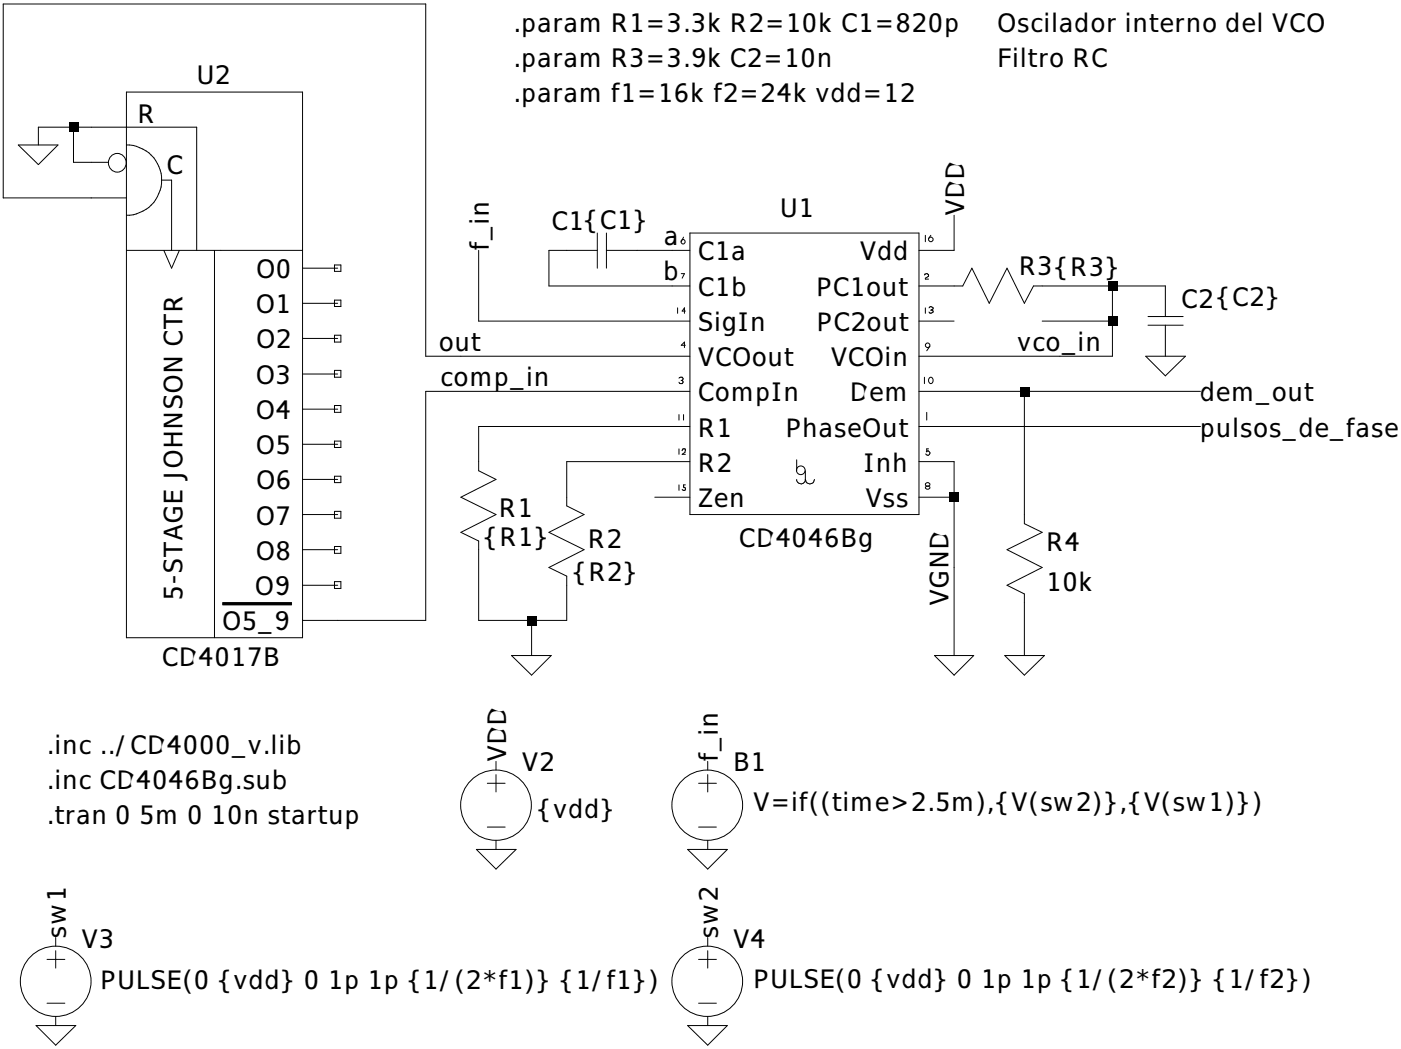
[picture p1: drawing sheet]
<svg xmlns="http://www.w3.org/2000/svg" width="260mm" height="195mm" viewBox="0 0 260 195" stroke-linecap="round" stroke-linejoin="round" font-family="sans-serif">
<g fill="none" stroke="#000" stroke-width=".19">
<path d="M23.5 17.1h32.6v101.2h-32.6zM16.9 23.6h19.6v22.9M16.9 36.7h6.6M16.9 30.1h3.3M23.5 26.9a6.5 6.5 0 0 1 6.5 6.5 6.5 6.5 0 0 1-6.5 6.5M30 33.4h1.8v13.1M23.5 46.5h32.6M30.4 46.5l1.4 3.3 1.5-3.3M39.8 46.5v71.8M56.1 49.8h6.6M56.1 56.3h6.6M62.1 49.2h1.2v1.2h-1.2z"/>
<path d="M105.2 46.5h5.6M110.8 43.2v6.6M112.5 46.5h5.7M112.5 43.2v6.6M125.7 57.1v1M126.4 50.8h.6l-.4 .8M126.8 44l-.4 .9M127.2 57.7h-.6l.4-.6v1M128 43.2h42.5v52.3h-42.5zM171.5 51l.4-.2 .4 .1v.4l-.6 .3v.2h.6M171.7 43.7v1.2M171.7 57.1v1"/>
<path d="M172.4 57.1l.3-.2 .5 .2v.2l-.5 .3h.4l.1 .3-.5 .2-.3-.2M172.7 43.7l-.4 .6M177 53.1h1.7l1.6-3.3 3.3 6.5 3.3-6.5 3.2 6.5 1.7-3.2h1.6M213 58.7h6.5M216.2 53.1v5.6M56.1 62.8h6.6M56.1 69.4h6.6M56.1 75.9h6.6M126 76.9v1.1M126 70.2l.2-.2h.4l.2 .3-.2 .3M126.4 70.6h.2M126.6 70.6l.2 .2-.2 .4h-.4l-.2-.3"/>
<path d="M126.8 76.9v1.1M127.2 64.1h-.8l.6-.6v1M171.5 70v1.2M172 76.5v1.5M172.5 70.1a.52 .52 0 0 1 .7 .5 .52 .52 0 0 1-.7 .5 .73 .73 0 0 1 0-1zM172.6 64.2l-.6 .9M213 60.3h6.5M216.2 60.3v5.8M56.1 95.5h6.6M56.1 82.4h6.6M56.1 89h6.6M88.8 85.7v1.7l3.2 1.6-6.5 3.3 6.5 3.2-6.5 3.3 3.3 1.6v1.6"/>
<path d="M105.2 92.3v1.6l3.2 1.6-6.5 3.3 6.5 3.2-6.5 3.3 3.3 1.6v1.7M126 83.3v1M126 90v1M126.6 83.6l.2-.3h.3v.5M127.2 90h-.4v.4l.4 .2-.1 .4-.5-.2M127.2 83.9l-.6 .4h.6M147.8 85.3v2.1M149.4 87.4v1.8l-.1 .3-.6 .3-.5-.2-.4-.4v-.2M149.4 89l.4 .6 .5 .2 .7-.3 .1-.5M171.8 90.3a.48 .48 0 0 1 .8 .2 .4 .4 0 0 1-.5 .3 .4 .4 0 0 1-.3-.5zM171.9 83.8l.3-.2 .4 .4a.44 .44 0 0 1-.5 .5l-.3-.3M172.3 83.3h-.3v.6"/>
<path d="M190.1 95.5v1.7l3.3 1.6-6.5 3.2 6.5 3.3-6.5 3.3 3.2 1.6v1.6M41.3 112.2h12.8M41.3 112.1h12.8M41.3 112h12.8M41.3 111.9h12.8M41.3 111.8h12.8M56.1 115.1h6.6M56.1 108.6h6.6M56.1 102h6.6M90.4 145.4h3.3M90.4 153.5h3.3M92 141.3v1.6"/>
<path d="M92 143.7v3.3M92 155.9v1.7"/>
<circle cx="21.8" cy="30.2" r="1.69"/>
<circle cx="126.8" cy="44.9" r=".4"/>
<circle cx="172.7" cy="44.4" r=".42"/>
<circle cx="172.1" cy="64.1" r=".42"/>
<circle cx="148.6" cy="87.3" r=".8"/>
<circle cx="172.1" cy="89.9" r=".39"/>
<circle cx="92.1" cy="149.4" r="6.5"/>
</g>
<path d="M62.1 55.7h1.2v1.2h-1.2z" fill="none" stroke="#000" stroke-width=".19"/>
<path d="M62.1 62.2h1.2v1.3h-1.2z" fill="none" stroke="#000" stroke-width=".19"/>
<path d="M62.1 68.7h1.2v1.3h-1.2z" fill="none" stroke="#000" stroke-width=".19"/>
<path d="M62.1 75.2h1.2v1.3h-1.2z" fill="none" stroke="#000" stroke-width=".19"/>
<path d="M62.1 81.9h1.2v1.1h-1.2z" fill="none" stroke="#000" stroke-width=".19"/>
<path d="M62.1 88.4h1.2v1.2h-1.2z" fill="none" stroke="#000" stroke-width=".19"/>
<path d="M62.1 94.9h1.2v1.3h-1.2z" fill="none" stroke="#000" stroke-width=".19"/>
<path d="M62.1 101.4h1.2v1.3h-1.2z" fill="none" stroke="#000" stroke-width=".19"/>
<path d="M62.1 107.9h1.2v1.3h-1.2z" fill="none" stroke="#000" stroke-width=".19"/>
<g fill="none" stroke="#000" stroke-width=".19">
<path d="M3.4 26.9h7.4l-3.7 3.6zM13.6 23.6v6.5h3.3M16.9 36.7h-16.3v-36h78.4v65.4h49M16.9 23.6h-9.8v3.3M177 39.9v6.6h-6.5M88.8 46.5v13.1h39.2M105.2 46.5h-3.3v6.6h26.1M118.2 46.5h9.8M170.5 53.1h6.5M170.5 59.6h6.5M193.4 53.1h22.8M193.4 59.6h13"/>
<path d="M206.4 53.1v13h-35.9M128 79.1h-39.2v6.6M128 72.6h-49v42.5h-16.3M170.5 72.6h52.3M170.5 79.1h52.3M190.1 72.6v22.9M212.6 66.1h7.4l-3.8 3.6zM121.5 92.3h6.5M128 85.7h-22.8v6.6M170.5 85.7h6.5v35.9M170.5 92.3h6.5M88.8 102v13.1h16.4v-6.5"/>
<path d="M98.6 115.1v6.5M190.1 111.8v9.8M94.9 121.6h7.4l-3.7 3.7zM173.4 121.6h7.3l-3.7 3.7zM186.4 121.6h7.4l-3.7 3.7zM88.4 157.6h7.4l-3.8 3.7zM127.6 157.6h7.4l-3.7 3.7zM129.6 145.4h3.3M129.6 153.5h3.3M131.3 141.3v1.6M131.3 143.7v3.3M131.3 155.9v1.7"/>
<path d="M8.7 178h3.3M10.3 174v1.6M10.3 176.4v3.2M129.6 178h3.3M131.3 174v1.6M131.3 176.4v3.2M6.7 190.3h7.4l-3.8 3.7zM8.7 186.2h3.3M10.3 188.6v1.7M127.6 190.3h7.4l-3.7 3.7zM129.6 186.2h3.3M131.3 188.6v1.7"/>
<circle cx="131.3" cy="149.4" r="6.5"/>
<circle cx="10.4" cy="182.1" r="6.5"/>
<circle cx="131.3" cy="182.1" r="6.5"/>
</g>
<path d="M12.8 22.8h1.8v1.7h-1.8zM205.6 52.2h1.8v1.8h-1.8zM189.2 71.8h1.8v1.8h-1.8zM205.6 58.7h1.8v1.8h-1.8zM176.2 91.4h1.8v1.8h-1.8zM97.8 114.3h1.8v1.8h-1.8z" fill="#000"/>
<g font-size="4.7">
<text x="95.3" y="5.9">.param R1=3.3k R2=10k C1=820p</text>
<text x="185.2" y="5.9">Oscilador interno del VCO</text>
<text x="36.5" y="15.6">U2</text>
<text x="95.3" y="12.4">.param R3=3.9k C2=10n</text>
<text x="185.2" y="12.4">Filtro RC</text>
<text x="25.7" y="22.8">R</text>
<text x="95.3" y="18.9">.param f1=16k f2=24k vdd=12</text>
<text x="31" y="32.2">C</text>
<text x="144.8" y="40.2">U1</text>
<text x="178.9" y="39.9" transform="rotate(-90 178.9 39.9)">VDD</text>
<text x="90.7" y="46.5" transform="rotate(-90 90.7 46.5)">f_in</text>
<text x="102.5" y="42.7">C1{C1}</text>
<text x="123.3" y="45.4">a</text>
<text x="47.7" y="51.6">O0</text>
<text x="123.2" y="52.1">b</text>
<text x="129.6" y="48.3">C1a</text>
<text x="159.7" y="48.3">Vdd</text>
<text x="189.2" y="50.9">R3{R3}</text>
<text x="47.6" y="58.1">O1</text>
<text x="129.6" y="54.9">C1b</text>
<text x="151.6" y="54.9">PC1out</text>
<text x="219.3" y="57.1">C2{C2}</text>
<text x="47.7" y="64.7">O2</text>
<text x="81.5" y="65.1">out</text>
<text x="129.6" y="61.4">SigIn</text>
<text x="151.6" y="61.4">PC2out</text>
<text x="188.9" y="65.1">vco_in</text>
<text x="47.6" y="71.3">O3</text>
<text x="81.8" y="71.6">comp_in</text>
<text x="129.6" y="68">VCOout</text>
<text x="154.3" y="68">VCOin</text>
<text x="47.6" y="77.8">O4</text>
<text x="129.6" y="74.5">CompIn</text>
<text x="157.8" y="74.5">Dem</text>
<text x="222.8" y="74.5">dem_out</text>
<text x="129.6" y="81">R1</text>
<text x="145.9" y="81">PhaseOut</text>
<text x="222.8" y="81">pulsos_de_fase</text>
<text x="47.6" y="84.3">O5</text>
<text x="129.6" y="87.5">R2</text>
<text x="160.4" y="87.5">Inh</text>
<text x="47.7" y="90.8">O6</text>
<text x="92.7" y="95.9">R1</text>
<text x="129.6" y="94.1">Zen</text>
<text x="160.7" y="94.1">Vss</text>
<text x="47.6" y="97.3">O7</text>
<text x="89.8" y="101.2">{R1}</text>
<text x="109.2" y="101.7">R2</text>
<text x="137.3" y="101.5">CD4046Bg</text>
<text x="47.6" y="103.9">O8</text>
<text x="106.3" y="107.8">{R2}</text>
<text x="194.2" y="102.3">R4</text>
<text x="33.9" y="111.4" transform="rotate(-90 33.9 111.4)">5-STAGE JOHNSON CTR</text>
<text x="47.4" y="110.5">O9</text>
<text x="176" y="112.2" transform="rotate(-90 176 112.2)">VGND</text>
<text x="194.2" y="109.6">10k</text>
<text x="41.3" y="117">O5_9</text>
<text x="30.1" y="123.5">CD4017B</text>
<text x="8.7" y="139.8">.inc ../CD4000_v.lib</text>
<text x="93.9" y="141.3" transform="rotate(-90 93.9 141.3)">VDD</text>
<text x="97" y="143.2">V2</text>
<text x="133.2" y="141.3" transform="rotate(-90 133.2 141.3)">f_in</text>
<text x="136.2" y="143.2">B1</text>
<text x="8.7" y="146.4">.inc CD4046Bg.sub</text>
<text x="8.7" y="152.9">.tran 0 5m 0 10n startup</text>
<text x="99.8" y="151.9">{vdd}</text>
<text x="139.9" y="150.5">V=if((time&gt;2.5m),{V(sw2)},{V(sw1)})</text>
<text x="12.2" y="174" transform="rotate(-90 12.2 174)">sw1</text>
<text x="133.2" y="174" transform="rotate(-90 133.2 174)">sw2</text>
<text x="15.2" y="175.8">V3</text>
<text x="136.2" y="175.8">V4</text>
<text x="18.7" y="183.5">PULSE(0 {vdd} 0 1p 1p {1/(2*f1)} {1/f1})</text>
<text x="139.9" y="183.4">PULSE(0 {vdd} 0 1p 1p {1/(2*f2)} {1/f2})</text>
</g>
</svg>
